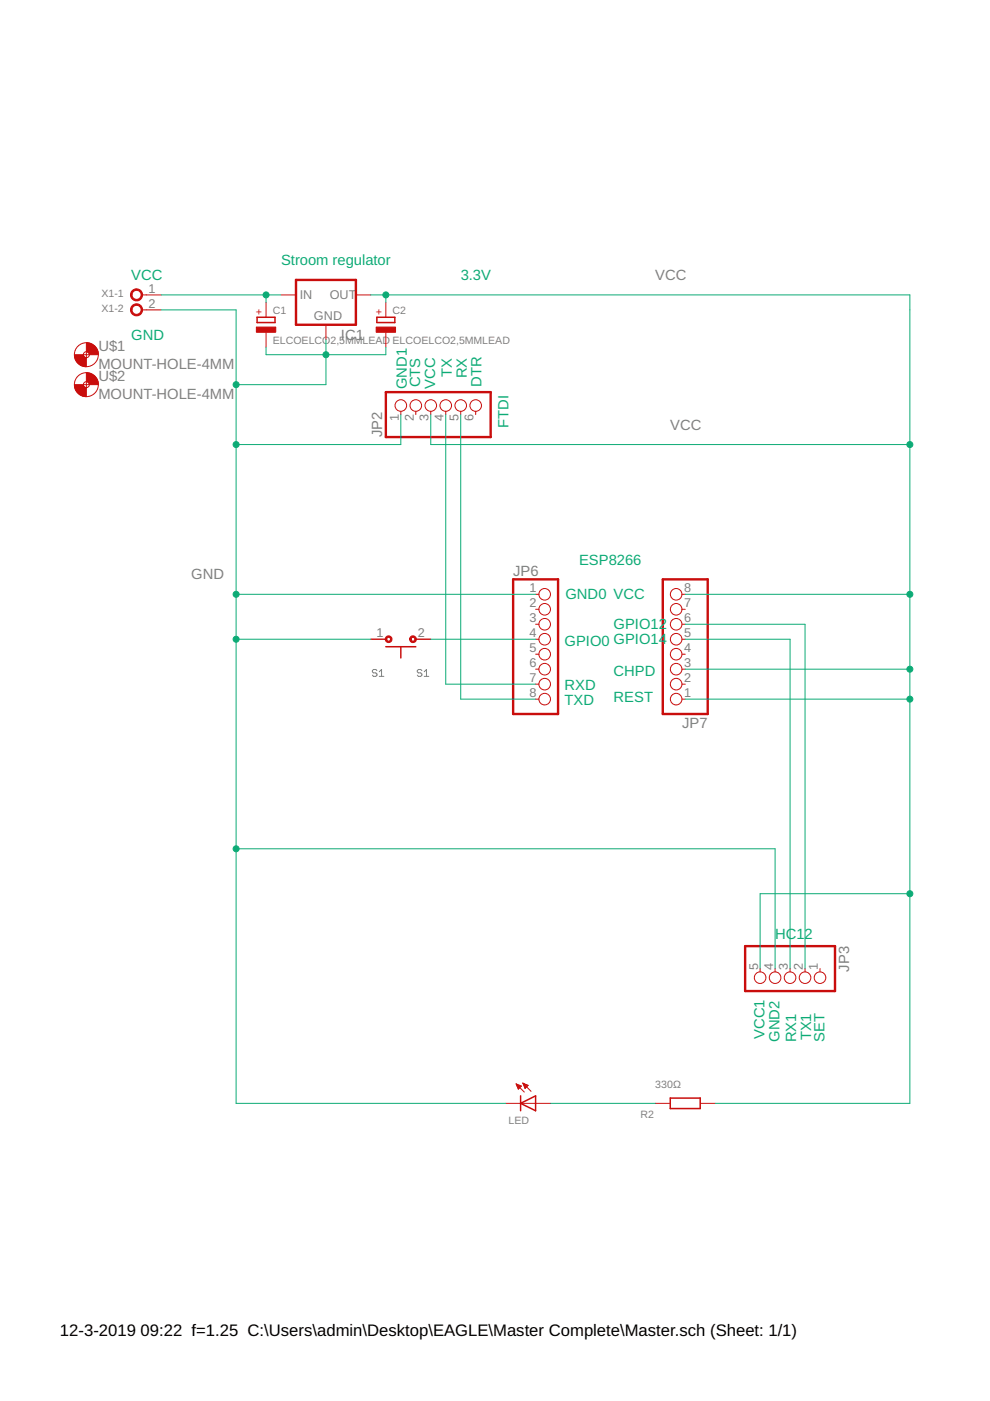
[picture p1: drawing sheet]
<?xml version="1.0" encoding="utf-8"?>
<!DOCTYPE eagle SYSTEM "eagle.dtd">
<eagle version="9.1.3">
<drawing>
<settings>
<setting alwaysvectorfont="no"/>
<setting keepoldvectorfont="yes"/>
<setting verticaltext="up"/>
</settings>
<grid distance="0.1" unitdist="inch" unit="inch" style="dots" multiple="1" display="yes" altdistance="0.01" altunitdist="inch" altunit="inch"/>
<schematic xreflabel="%F%N/%S.%C%R" xrefpart="/%S.%C%R">
<libraries>
<library name="pinhead">
<symbols>
<symbol name="PINHD8">
<wire x1="-6.35" y1="-10.16" x2="1.27" y2="-10.16" width="0.4064" layer="94"/>
<wire x1="1.27" y1="-10.16" x2="1.27" y2="12.7" width="0.4064" layer="94"/>
<wire x1="1.27" y1="12.7" x2="-6.35" y2="12.7" width="0.4064" layer="94"/>
<wire x1="-6.35" y1="12.7" x2="-6.35" y2="-10.16" width="0.4064" layer="94"/>
<text x="-6.35" y="13.335" size="1.778" layer="95">&gt;NAME</text>
<text x="-6.35" y="-12.7" size="1.778" layer="96">&gt;VALUE</text>
<pin name="1" x="-2.54" y="10.16" visible="pad" length="short" direction="pas" function="dot"/>
<pin name="2" x="-2.54" y="7.62" visible="pad" length="short" direction="pas" function="dot"/>
<pin name="3" x="-2.54" y="5.08" visible="pad" length="short" direction="pas" function="dot"/>
<pin name="4" x="-2.54" y="2.54" visible="pad" length="short" direction="pas" function="dot"/>
<pin name="5" x="-2.54" y="0" visible="pad" length="short" direction="pas" function="dot"/>
<pin name="6" x="-2.54" y="-2.54" visible="pad" length="short" direction="pas" function="dot"/>
<pin name="7" x="-2.54" y="-5.08" visible="pad" length="short" direction="pas" function="dot"/>
<pin name="8" x="-2.54" y="-7.62" visible="pad" length="short" direction="pas" function="dot"/>
</symbol>
<symbol name="PINHD6">
<wire x1="-6.35" y1="-7.62" x2="1.27" y2="-7.62" width="0.4064" layer="94"/>
<wire x1="1.27" y1="-7.62" x2="1.27" y2="10.16" width="0.4064" layer="94"/>
<wire x1="1.27" y1="10.16" x2="-6.35" y2="10.16" width="0.4064" layer="94"/>
<wire x1="-6.35" y1="10.16" x2="-6.35" y2="-7.62" width="0.4064" layer="94"/>
<text x="-6.35" y="10.795" size="1.778" layer="95">&gt;NAME</text>
<text x="-6.35" y="-10.16" size="1.778" layer="96">&gt;VALUE</text>
<pin name="1" x="-2.54" y="7.62" visible="pad" length="short" direction="pas" function="dot"/>
<pin name="2" x="-2.54" y="5.08" visible="pad" length="short" direction="pas" function="dot"/>
<pin name="3" x="-2.54" y="2.54" visible="pad" length="short" direction="pas" function="dot"/>
<pin name="4" x="-2.54" y="0" visible="pad" length="short" direction="pas" function="dot"/>
<pin name="5" x="-2.54" y="-2.54" visible="pad" length="short" direction="pas" function="dot"/>
<pin name="6" x="-2.54" y="-5.08" visible="pad" length="short" direction="pas" function="dot"/>
</symbol>
<symbol name="PINHD5">
<wire x1="-6.35" y1="-7.62" x2="1.27" y2="-7.62" width="0.4064" layer="94"/>
<wire x1="1.27" y1="-7.62" x2="1.27" y2="7.62" width="0.4064" layer="94"/>
<wire x1="1.27" y1="7.62" x2="-6.35" y2="7.62" width="0.4064" layer="94"/>
<wire x1="-6.35" y1="7.62" x2="-6.35" y2="-7.62" width="0.4064" layer="94"/>
<text x="-6.35" y="8.255" size="1.778" layer="95">&gt;NAME</text>
<text x="-6.35" y="-10.16" size="1.778" layer="96">&gt;VALUE</text>
<pin name="1" x="-2.54" y="5.08" visible="pad" length="short" direction="pas" function="dot"/>
<pin name="2" x="-2.54" y="2.54" visible="pad" length="short" direction="pas" function="dot"/>
<pin name="3" x="-2.54" y="0" visible="pad" length="short" direction="pas" function="dot"/>
<pin name="4" x="-2.54" y="-2.54" visible="pad" length="short" direction="pas" function="dot"/>
<pin name="5" x="-2.54" y="-5.08" visible="pad" length="short" direction="pas" function="dot"/>
</symbol>
</symbols>
<devicesets>
<deviceset name="PINHD-1X8" prefix="JP" uservalue="yes">
<gates>
<gate name="A" symbol="PINHD8" x="0" y="0"/>
</gates>
<devices>
<device name="" package="1X08">
<connects>
<connect gate="A" pin="1" pad="1"/>
<connect gate="A" pin="2" pad="2"/>
<connect gate="A" pin="3" pad="3"/>
<connect gate="A" pin="4" pad="4"/>
<connect gate="A" pin="5" pad="5"/>
<connect gate="A" pin="6" pad="6"/>
<connect gate="A" pin="7" pad="7"/>
<connect gate="A" pin="8" pad="8"/>
</connects>
<technologies>
<technology name=""/>
</technologies>
</device>
<device name="/90" package="1X08/90">
<connects>
<connect gate="A" pin="1" pad="1"/>
<connect gate="A" pin="2" pad="2"/>
<connect gate="A" pin="3" pad="3"/>
<connect gate="A" pin="4" pad="4"/>
<connect gate="A" pin="5" pad="5"/>
<connect gate="A" pin="6" pad="6"/>
<connect gate="A" pin="7" pad="7"/>
<connect gate="A" pin="8" pad="8"/>
</connects>
<technologies>
<technology name=""/>
</technologies>
</device>
</devices>
</deviceset>
<deviceset name="PINHD-1X6" prefix="JP" uservalue="yes">
<gates>
<gate name="A" symbol="PINHD6" x="0" y="-2.54"/>
</gates>
<devices>
<device name="" package="1X06">
<connects>
<connect gate="A" pin="1" pad="1"/>
<connect gate="A" pin="2" pad="2"/>
<connect gate="A" pin="3" pad="3"/>
<connect gate="A" pin="4" pad="4"/>
<connect gate="A" pin="5" pad="5"/>
<connect gate="A" pin="6" pad="6"/>
</connects>
<technologies>
<technology name=""/>
</technologies>
</device>
<device name="/90" package="1X06/90">
<connects>
<connect gate="A" pin="1" pad="1"/>
<connect gate="A" pin="2" pad="2"/>
<connect gate="A" pin="3" pad="3"/>
<connect gate="A" pin="4" pad="4"/>
<connect gate="A" pin="5" pad="5"/>
<connect gate="A" pin="6" pad="6"/>
</connects>
<technologies>
<technology name=""/>
</technologies>
</device>
</devices>
</deviceset>
<deviceset name="PINHD-1X5" prefix="JP" uservalue="yes">
<gates>
<gate name="A" symbol="PINHD5" x="0" y="0"/>
</gates>
<devices>
<device name="" package="1X05">
<connects>
<connect gate="A" pin="1" pad="1"/>
<connect gate="A" pin="2" pad="2"/>
<connect gate="A" pin="3" pad="3"/>
<connect gate="A" pin="4" pad="4"/>
<connect gate="A" pin="5" pad="5"/>
</connects>
<technologies>
<technology name=""/>
</technologies>
</device>
<device name="/90" package="1X05/90">
<connects>
<connect gate="A" pin="1" pad="1"/>
<connect gate="A" pin="2" pad="2"/>
<connect gate="A" pin="3" pad="3"/>
<connect gate="A" pin="4" pad="4"/>
<connect gate="A" pin="5" pad="5"/>
</connects>
<technologies>
<technology name=""/>
</technologies>
</device>
<device name="5X2MM" package="1_05X2MM">
<connects>
<connect gate="A" pin="1" pad="1"/>
<connect gate="A" pin="2" pad="2"/>
<connect gate="A" pin="3" pad="3"/>
<connect gate="A" pin="4" pad="4"/>
<connect gate="A" pin="5" pad="5"/>
</connects>
<technologies>
<technology name=""/>
</technologies>
</device>
</devices>
</deviceset>
</devicesets>
</library>
<library name="test">
<symbols>
<symbol name="LED">
<wire x1="1.27" y1="0" x2="0" y2="-2.54" width="0.254" layer="94"/>
<wire x1="0" y1="-2.54" x2="-1.27" y2="0" width="0.254" layer="94"/>
<wire x1="1.27" y1="-2.54" x2="0" y2="-2.54" width="0.254" layer="94"/>
<wire x1="0" y1="-2.54" x2="-1.27" y2="-2.54" width="0.254" layer="94"/>
<wire x1="1.27" y1="0" x2="0" y2="0" width="0.254" layer="94"/>
<wire x1="0" y1="0" x2="-1.27" y2="0" width="0.254" layer="94"/>
<wire x1="0" y1="0" x2="0" y2="-2.54" width="0.1524" layer="94"/>
<wire x1="-2.032" y1="-0.762" x2="-3.429" y2="-2.159" width="0.1524" layer="94"/>
<wire x1="-1.905" y1="-1.905" x2="-3.302" y2="-3.302" width="0.1524" layer="94"/>
<text x="3.556" y="-4.572" size="1.27" layer="95" rot="R90">&gt;NAME</text>
<text x="5.715" y="-4.572" size="1.27" layer="96" rot="R90">&gt;VALUE</text>
<pin name="C" x="0" y="-5.08" visible="off" length="short" direction="pas" rot="R90"/>
<pin name="A" x="0" y="2.54" visible="off" length="short" direction="pas" rot="R270"/>
<polygon width="0.1524" layer="94">
<vertex x="-3.429" y="-2.159"/>
<vertex x="-3.048" y="-1.27"/>
<vertex x="-2.54" y="-1.778"/>
</polygon>
<polygon width="0.1524" layer="94">
<vertex x="-3.302" y="-3.302"/>
<vertex x="-2.921" y="-2.413"/>
<vertex x="-2.413" y="-2.921"/>
</polygon>
</symbol>
</symbols>
<devicesets>
<deviceset name="LED-SMD" prefix="D">
<gates>
<gate name="G$1" symbol="LED" x="0" y="2.54"/>
</gates>
<devices>
<device name="1206" package="CHIPLED_1206">
<connects>
<connect gate="G$1" pin="A" pad="A"/>
<connect gate="G$1" pin="C" pad="C"/>
</connects>
<technologies>
<technology name=""/>
</technologies>
</device>
<device name="0603" package="CHIPLED_0603">
<connects>
<connect gate="G$1" pin="A" pad="A"/>
<connect gate="G$1" pin="C" pad="C"/>
</connects>
<technologies>
<technology name=""/>
</technologies>
</device>
</devices>
</deviceset>
</devicesets>
</library>
<library name="ESP8266-12F controller PCB">
<symbols>
<symbol name="PIN1">
<wire x1="1.778" y1="0" x2="2.54" y2="0" width="0.1524" layer="94"/>
<circle x="0.889" y="0" radius="0.898" width="0.254" layer="94"/>
<text x="-1.27" y="0.889" size="1.27" layer="95" rot="R180">&gt;NAME</text>
<pin name="P$1" x="5.08" y="0" visible="pad" length="short" direction="pas" rot="R180"/>
</symbol>
<symbol name="PIN2">
<wire x1="1.778" y1="0" x2="2.54" y2="0" width="0.1524" layer="94"/>
<circle x="0.889" y="0" radius="0.898" width="0.254" layer="94"/>
<text x="-10.16" y="2.54" size="1.27" layer="96">&gt;VALUE</text>
<text x="-1.27" y="0.889" size="1.27" layer="95" rot="R180">&gt;NAME</text>
<pin name="P$2" x="5.08" y="0" visible="pad" length="short" direction="pas" rot="R180"/>
</symbol>
<symbol name="PUSH-BUTTON-1">
<wire x1="0" y1="-2.54" x2="0" y2="-5.08" width="0.1524" layer="94"/>
<wire x1="0" y1="2.54" x2="0" y2="5.08" width="0.1524" layer="94"/>
<wire x1="-1.27" y1="-2.54" x2="-1.27" y2="0" width="0.254" layer="94"/>
<wire x1="-1.27" y1="0" x2="-1.27" y2="2.54" width="0.254" layer="94"/>
<wire x1="-1.27" y1="0" x2="-3.175" y2="0" width="0.254" layer="94"/>
<circle x="0" y="2.0637" radius="0.449" width="0.254" layer="94"/>
<circle x="0" y="-2.0638" radius="0.449" width="0.254" layer="94"/>
<pin name="P$1" x="0" y="5.08" visible="pad" length="short" rot="R270"/>
<pin name="P$2" x="0" y="-5.08" visible="pad" length="short" rot="R90"/>
<text x="-5.08" y="-5.08" size="1.27" layer="95" font="vector" rot="R90">&gt;NAME</text>
<text x="-5.08" y="2.54" size="1.27" layer="95" font="vector" rot="R90">&gt;NAME</text>
</symbol>
<symbol name="RESISTOR-SMD">
<wire x1="-2.54" y1="-0.889" x2="2.54" y2="-0.889" width="0.254" layer="94"/>
<wire x1="2.54" y1="0.889" x2="-2.54" y2="0.889" width="0.254" layer="94"/>
<wire x1="2.54" y1="-0.889" x2="2.54" y2="0.889" width="0.254" layer="94"/>
<wire x1="-2.54" y1="-0.889" x2="-2.54" y2="0.889" width="0.254" layer="94"/>
<text x="-3.81" y="1.4986" size="1.778" layer="125">&gt;NAME</text>
<text x="-3.81" y="-3.302" size="1.778" layer="127">&gt;VALUE</text>
<pin name="2" x="5.08" y="0" visible="off" length="short" direction="pas" swaplevel="1" rot="R180"/>
<pin name="1" x="-5.08" y="0" visible="off" length="short" direction="pas" swaplevel="1"/>
<text x="-5.08" y="2.54" size="1.27" layer="96">&gt;VALUE</text>
<text x="-7.62" y="-2.54" size="1.27" layer="95">&gt;NAME</text>
</symbol>
<symbol name="78XX">
<wire x1="-5.08" y1="-5.08" x2="5.08" y2="-5.08" width="0.4064" layer="94"/>
<wire x1="5.08" y1="-5.08" x2="5.08" y2="2.54" width="0.4064" layer="94"/>
<wire x1="5.08" y1="2.54" x2="-5.08" y2="2.54" width="0.4064" layer="94"/>
<wire x1="-5.08" y1="2.54" x2="-5.08" y2="-5.08" width="0.4064" layer="94"/>
<text x="2.54" y="-7.62" size="1.778" layer="95">&gt;NAME</text>
<text x="2.54" y="-10.16" size="1.778" layer="96">&gt;VALUE</text>
<text x="-2.032" y="-4.318" size="1.524" layer="95">GND</text>
<text x="-4.445" y="-0.635" size="1.524" layer="95">IN</text>
<text x="0.635" y="-0.635" size="1.524" layer="95">OUT</text>
<pin name="IN" x="-7.62" y="0" visible="off" length="short" direction="pas"/>
<pin name="GND" x="0" y="-7.62" visible="off" length="short" direction="pas" rot="R90"/>
<pin name="OUT" x="7.62" y="0" visible="off" length="short" direction="pas" rot="R180"/>
</symbol>
<symbol name="MOUNT-HOLE">
<wire x1="0" y1="1.27" x2="1.27" y2="0" width="1.524" layer="94" curve="-90" cap="flat"/>
<wire x1="-1.27" y1="0" x2="0" y2="-1.27" width="1.524" layer="94" curve="90" cap="flat"/>
<wire x1="-0.508" y1="0" x2="0.508" y2="0" width="0.0508" layer="94"/>
<wire x1="0" y1="0.508" x2="0" y2="-0.508" width="0.0508" layer="94"/>
<circle x="0" y="0" radius="2.032" width="0.0508" layer="94"/>
<circle x="0" y="0" radius="0.508" width="0.0508" layer="94"/>
<text x="2.032" y="0.5842" size="1.778" layer="95">&gt;NAME</text>
<text x="2.032" y="-2.4638" size="1.778" layer="96">&gt;VALUE</text>
</symbol>
<symbol name="ELCO">
<wire x1="-1.524" y1="1.651" x2="1.524" y2="1.651" width="0.254" layer="94"/>
<wire x1="1.524" y1="1.651" x2="1.524" y2="2.54" width="0.254" layer="94"/>
<wire x1="-1.524" y1="2.54" x2="-1.524" y2="1.651" width="0.254" layer="94"/>
<wire x1="-1.524" y1="2.54" x2="1.524" y2="2.54" width="0.254" layer="94"/>
<text x="1.143" y="3.0226" size="1.27" layer="95">&gt;NAME</text>
<text x="-0.5842" y="2.9464" size="1.27" layer="94" rot="R90">+</text>
<text x="1.143" y="-2.0574" size="1.27" layer="96">&gt;VALUE</text>
<rectangle x1="-1.651" y1="0" x2="1.651" y2="0.889" layer="94"/>
<pin name="-" x="0" y="-2.54" visible="off" length="short" direction="pas" rot="R90"/>
<pin name="+" x="0" y="5.08" visible="off" length="short" direction="pas" rot="R270"/>
</symbol>
</symbols>
<devicesets>
<deviceset name="TERMINAL-5MM-2POLE" prefix="X" uservalue="yes">
<gates>
<gate name="-1" symbol="PIN1" x="0" y="0" addlevel="always"/>
<gate name="-2" symbol="PIN2" x="0" y="-5.08" addlevel="always"/>
</gates>
<devices>
<device name="" package="W237-132">
<connects>
<connect gate="-1" pin="P$1" pad="1"/>
<connect gate="-2" pin="P$2" pad="2"/>
</connects>
<technologies>
<technology name="">
<attribute name="MF" value="" constant="no"/>
<attribute name="MPN" value="" constant="no"/>
<attribute name="OC_FARNELL" value="unknown" constant="no"/>
<attribute name="OC_NEWARK" value="unknown" constant="no"/>
</technology>
</technologies>
</device>
</devices>
</deviceset>
<deviceset name="MICROSWITCH-B3U-1000P" prefix="S">
<gates>
<gate name="G$1" symbol="PUSH-BUTTON-1" x="0" y="0"/>
</gates>
<devices>
<device name="" package="MICROSWITCH-B3U-1000P">
<connects>
<connect gate="G$1" pin="P$1" pad="1"/>
<connect gate="G$1" pin="P$2" pad="2"/>
</connects>
<technologies>
<technology name=""/>
</technologies>
</device>
</devices>
</deviceset>
<deviceset name="RESISTOR-SMD-1206" prefix="R">
<gates>
<gate name="G$1" symbol="RESISTOR-SMD" x="0" y="0"/>
</gates>
<devices>
<device name="" package="R1206W">
<connects>
<connect gate="G$1" pin="1" pad="1"/>
<connect gate="G$1" pin="2" pad="2"/>
</connects>
<technologies>
<technology name=""/>
</technologies>
</device>
</devices>
</deviceset>
<deviceset name="LM1117-TO220" prefix="IC" uservalue="yes">
<gates>
<gate name="1" symbol="78XX" x="0" y="0"/>
</gates>
<devices>
<device name="" package="TO220V">
<connects>
<connect gate="1" pin="GND" pad="1"/>
<connect gate="1" pin="IN" pad="3"/>
<connect gate="1" pin="OUT" pad="2"/>
</connects>
<technologies>
<technology name=""/>
</technologies>
</device>
<device name="LM1117-HEATSINK" package="LM1117-HEATSINK">
<connects>
<connect gate="1" pin="GND" pad="GND"/>
<connect gate="1" pin="IN" pad="IN"/>
<connect gate="1" pin="OUT" pad="OUT P$1 P$2"/>
</connects>
<technologies>
<technology name=""/>
</technologies>
</device>
</devices>
</deviceset>
<deviceset name="MOUNT-HOLE-4MM">
<gates>
<gate name="G$1" symbol="MOUNT-HOLE" x="0" y="0"/>
</gates>
<devices>
<device name="" package="4,0">
<technologies>
<technology name=""/>
</technologies>
</device>
</devices>
</deviceset>
<deviceset name="ELCO" prefix="C">
<gates>
<gate name="G$1" symbol="ELCO" x="0" y="0"/>
</gates>
<devices>
<device name="ELCO2,5MMLEAD" package="ELCO-2.5MMLEAD">
<connects>
<connect gate="G$1" pin="+" pad="+"/>
<connect gate="G$1" pin="-" pad="-"/>
</connects>
<technologies>
<technology name=""/>
</technologies>
</device>
<device name="ELCO3,5MMLEAD" package="ELCO-3.5MMLEAD">
<connects>
<connect gate="G$1" pin="+" pad="+"/>
<connect gate="G$1" pin="-" pad="-"/>
</connects>
<technologies>
<technology name=""/>
</technologies>
</device>
<device name="ELCO5,0MMLEAD" package="ELCO5,0MMLEAD">
<connects>
<connect gate="G$1" pin="+" pad="+"/>
<connect gate="G$1" pin="-" pad="-"/>
</connects>
<technologies>
<technology name=""/>
</technologies>
</device>
<device name="" package="1206POL">
<connects>
<connect gate="G$1" pin="+" pad="+"/>
<connect gate="G$1" pin="-" pad="-"/>
</connects>
<technologies>
<technology name=""/>
</technologies>
</device>
</devices>
</deviceset>
</devicesets>
</library>
</libraries>
<attributes>
</attributes>
<variantdefs>
</variantdefs>
<classes>
<class number="0" name="default" width="0" drill="0">
</class>
<class number="1" name="VCC" width="1.016" drill="0">
</class>
</classes>
<parts>
<part name="LED" library="test" deviceset="LED-SMD" device="1206" value=""/>
<part name="JP6" library="pinhead" deviceset="PINHD-1X8" device=""/>
<part name="JP7" library="pinhead" deviceset="PINHD-1X8" device=""/>
<part name="JP2" library="pinhead" deviceset="PINHD-1X6" device=""/>
<part name="JP3" library="pinhead" deviceset="PINHD-1X5" device=""/>
<part name="X1" library="ESP8266-12F controller PCB" deviceset="TERMINAL-5MM-2POLE" device=""/>
<part name="S1" library="ESP8266-12F controller PCB" deviceset="MICROSWITCH-B3U-1000P" device="" value="MICROSWITCH-B3U-1000P"/>
<part name="R2" library="ESP8266-12F controller PCB" deviceset="RESISTOR-SMD-1206" device="" value="330Ω"/>
<part name="IC1" library="ESP8266-12F controller PCB" deviceset="LM1117-TO220" device=""/>
<part name="U$1" library="ESP8266-12F controller PCB" deviceset="MOUNT-HOLE-4MM" device=""/>
<part name="U$2" library="ESP8266-12F controller PCB" deviceset="MOUNT-HOLE-4MM" device=""/>
<part name="C2" library="ESP8266-12F controller PCB" deviceset="ELCO" device="ELCO2,5MMLEAD"/>
<part name="C1" library="ESP8266-12F controller PCB" deviceset="ELCO" device="ELCO2,5MMLEAD"/>
</parts>
<sheets>
<sheet>
<plain>
<text x="124.46" y="106.68" size="1.778" layer="91">3.3V</text>
<text x="177.8" y="-5.08" size="1.778" layer="91">HC12</text>
<text x="132.588" y="81.534" size="1.778" layer="91" rot="R90">FTDI</text>
<text x="144.54" y="58.324" size="1.778" layer="91">ESP8266</text>
<text x="93.98" y="109.22" size="1.778" layer="91">Stroom regulator</text>
<text x="142.08" y="37.16" size="1.778" layer="91">RXD</text>
<text x="142.08" y="34.62" size="1.778" layer="91">TXD</text>
<text x="142.24" y="52.56" size="1.778" layer="91">GND0</text>
<text x="142.08" y="44.54" size="1.778" layer="91">GPIO0</text>
<text x="150.4" y="47.432" size="1.778" layer="91">GPIO12</text>
<text x="150.4" y="44.972" size="1.778" layer="91">GPIO14</text>
<text x="150.4" y="39.512" size="1.778" layer="91">CHPD</text>
<text x="150.4" y="35.052" size="1.778" layer="91">REST</text>
<text x="150.4" y="52.592" size="1.778" layer="91">VCC</text>
<text x="68.58" y="96.52" size="1.778" layer="91">GND</text>
<text x="68.58" y="106.68" size="1.778" layer="91">VCC</text>
<text x="178.562" y="-22.606" size="1.778" layer="91" rot="R90">GND2</text>
<text x="183.896" y="-22.352" size="1.778" layer="91" rot="R90">TX1</text>
<text x="179.578" y="-17.78" size="1.778" layer="91" rot="R270">RX1</text>
<text x="176.022" y="-22.098" size="1.778" layer="91" rot="R90">VCC1</text>
<text x="184.404" y="-17.78" size="1.778" layer="91" rot="R270">SET</text>
<text x="126.238" y="93.726" size="1.778" layer="91" rot="R270">DTR</text>
<text x="123.698" y="93.472" size="1.778" layer="91" rot="R270">RX</text>
<text x="121.158" y="93.472" size="1.778" layer="91" rot="R270">TX</text>
<text x="118.364" y="93.472" size="1.778" layer="91" rot="R270">VCC</text>
<text x="115.824" y="93.472" size="1.778" layer="91" rot="R270">CTS</text>
<text x="115.316" y="88.138" size="1.778" layer="91" rot="R90">GND1</text>
</plain>
<instances>
<instance part="LED" gate="G$1" x="137.16" y="-33.02" smashed="yes" rot="R270">
<attribute name="NAME" x="132.588" y="-36.576" size="1.27" layer="95"/>
<attribute name="VALUE" x="132.588" y="-38.735" size="1.27" layer="96"/>
</instance>
<instance part="JP6" gate="A" x="139.7" y="43.18" smashed="yes">
<attribute name="NAME" x="133.35" y="56.515" size="1.778" layer="95"/>
<attribute name="VALUE" x="133.35" y="30.48" size="1.778" layer="96"/>
</instance>
<instance part="JP7" gate="A" x="160.02" y="45.72" smashed="yes" rot="R180">
<attribute name="NAME" x="166.37" y="32.385" size="1.778" layer="95" rot="R180"/>
<attribute name="VALUE" x="166.37" y="58.42" size="1.778" layer="96" rot="R180"/>
</instance>
<instance part="JP2" gate="A" x="121.92" y="86.36" smashed="yes" rot="R90">
<attribute name="NAME" x="111.125" y="80.01" size="1.778" layer="95" rot="R90"/>
<attribute name="VALUE" x="132.08" y="80.01" size="1.778" layer="96" rot="R90"/>
</instance>
<instance part="JP3" gate="A" x="180.34" y="-12.7" smashed="yes" rot="R270">
<attribute name="NAME" x="188.595" y="-6.35" size="1.778" layer="95" rot="R270"/>
<attribute name="VALUE" x="170.18" y="-6.35" size="1.778" layer="96" rot="R270"/>
</instance>
<instance part="X1" gate="-1" x="68.58" y="104.14"/>
<instance part="X1" gate="-2" x="68.58" y="101.6"/>
<instance part="S1" gate="G$1" x="114.3" y="45.72" rot="R90"/>
<instance part="R2" gate="G$1" x="162.56" y="-33.02"/>
<instance part="IC1" gate="1" x="101.6" y="104.14"/>
<instance part="U$1" gate="G$1" x="60.96" y="93.98"/>
<instance part="U$2" gate="G$1" x="60.96" y="88.9"/>
<instance part="C2" gate="G$1" x="111.76" y="97.79"/>
<instance part="C1" gate="G$1" x="91.44" y="97.79"/>
</instances>
<busses>
</busses>
<nets>
<net name="GND" class="1">
<segment>
<wire x1="73.66" y1="101.6" x2="86.36" y2="101.6" width="0.1524" layer="91"/>
<wire x1="86.36" y1="101.6" x2="86.36" y2="88.9" width="0.1524" layer="91"/>
<wire x1="101.6" y1="88.9" x2="101.6" y2="93.98" width="0.1524" layer="91"/>
<wire x1="101.6" y1="93.98" x2="101.6" y2="96.52" width="0.1524" layer="91"/>
<wire x1="101.6" y1="88.9" x2="86.36" y2="88.9" width="0.1524" layer="91"/>
<junction x="86.36" y="88.9"/>
<wire x1="86.36" y1="88.9" x2="86.36" y2="78.74" width="0.1524" layer="91"/>
<wire x1="86.36" y1="78.74" x2="86.36" y2="53.34" width="0.1524" layer="91"/>
<wire x1="86.36" y1="53.34" x2="86.36" y2="45.72" width="0.1524" layer="91"/>
<wire x1="86.36" y1="45.72" x2="86.36" y2="10.16" width="0.1524" layer="91"/>
<wire x1="86.36" y1="10.16" x2="86.36" y2="-33.02" width="0.1524" layer="91"/>
<wire x1="86.36" y1="-33.02" x2="132.08" y2="-33.02" width="0.1524" layer="91"/>
<wire x1="177.8" y1="10.16" x2="86.36" y2="10.16" width="0.1524" layer="91"/>
<junction x="86.36" y="10.16"/>
<pinref part="LED" gate="G$1" pin="C"/>
<pinref part="JP6" gate="A" pin="1"/>
<wire x1="137.16" y1="53.34" x2="86.36" y2="53.34" width="0.1524" layer="91"/>
<junction x="86.36" y="53.34"/>
<wire x1="109.22" y1="45.72" x2="86.36" y2="45.72" width="0.1524" layer="91"/>
<junction x="86.36" y="45.72"/>
<pinref part="JP3" gate="A" pin="4"/>
<wire x1="177.8" y1="-10.16" x2="177.8" y2="10.16" width="0.1524" layer="91"/>
<wire x1="86.36" y1="78.74" x2="114.3" y2="78.74" width="0.1524" layer="91"/>
<pinref part="JP2" gate="A" pin="1"/>
<wire x1="114.3" y1="78.74" x2="114.3" y2="83.82" width="0.1524" layer="91"/>
<junction x="86.36" y="78.74"/>
<pinref part="X1" gate="-2" pin="P$2"/>
<pinref part="S1" gate="G$1" pin="P$1"/>
<pinref part="IC1" gate="1" pin="GND"/>
<label x="78.74" y="55.88" size="1.778" layer="95"/>
<pinref part="C2" gate="G$1" pin="-"/>
<wire x1="111.76" y1="95.25" x2="111.76" y2="93.98" width="0.1524" layer="91"/>
<wire x1="111.76" y1="93.98" x2="101.6" y2="93.98" width="0.1524" layer="91"/>
<junction x="101.6" y="93.98"/>
<pinref part="C1" gate="G$1" pin="-"/>
<wire x1="91.44" y1="95.25" x2="91.44" y2="93.98" width="0.1524" layer="91"/>
<wire x1="91.44" y1="93.98" x2="101.6" y2="93.98" width="0.1524" layer="91"/>
</segment>
</net>
<net name="N$1" class="0">
<segment>
<wire x1="139.7" y1="-33.02" x2="157.48" y2="-33.02" width="0.1524" layer="91"/>
<pinref part="LED" gate="G$1" pin="A"/>
<pinref part="R2" gate="G$1" pin="1"/>
</segment>
</net>
<net name="N$2" class="0">
<segment>
<wire x1="182.88" y1="48.26" x2="182.88" y2="-10.16" width="0.1524" layer="91"/>
<wire x1="182.88" y1="48.26" x2="162.56" y2="48.26" width="0.1524" layer="91"/>
<pinref part="JP7" gate="A" pin="6"/>
<pinref part="JP3" gate="A" pin="2"/>
</segment>
</net>
<net name="N$3" class="0">
<segment>
<wire x1="180.34" y1="-10.16" x2="180.34" y2="45.72" width="0.1524" layer="91"/>
<pinref part="JP7" gate="A" pin="5"/>
<wire x1="180.34" y1="45.72" x2="162.56" y2="45.72" width="0.1524" layer="91"/>
<pinref part="JP3" gate="A" pin="3"/>
</segment>
</net>
<net name="N$4" class="0">
<segment>
<pinref part="JP6" gate="A" pin="4"/>
<wire x1="137.16" y1="45.72" x2="119.38" y2="45.72" width="0.1524" layer="91"/>
<pinref part="S1" gate="G$1" pin="P$2"/>
</segment>
</net>
<net name="N$6" class="0">
<segment>
<pinref part="JP6" gate="A" pin="7"/>
<pinref part="JP2" gate="A" pin="4"/>
<wire x1="137.16" y1="38.1" x2="121.92" y2="38.1" width="0.1524" layer="91"/>
<wire x1="121.92" y1="38.1" x2="121.92" y2="83.82" width="0.1524" layer="91"/>
</segment>
</net>
<net name="N$5" class="0">
<segment>
<pinref part="JP6" gate="A" pin="8"/>
<wire x1="137.16" y1="35.56" x2="124.46" y2="35.56" width="0.1524" layer="91"/>
<pinref part="JP2" gate="A" pin="5"/>
<wire x1="124.46" y1="35.56" x2="124.46" y2="83.82" width="0.1524" layer="91"/>
</segment>
</net>
<net name="VCC" class="1">
<segment>
<wire x1="200.66" y1="78.74" x2="200.66" y2="53.34" width="0.1524" layer="91"/>
<wire x1="200.66" y1="53.34" x2="200.66" y2="40.64" width="0.1524" layer="91"/>
<wire x1="200.66" y1="40.64" x2="200.66" y2="35.56" width="0.1524" layer="91"/>
<wire x1="200.66" y1="35.56" x2="200.66" y2="2.54" width="0.1524" layer="91"/>
<wire x1="200.66" y1="2.54" x2="200.66" y2="-33.02" width="0.1524" layer="91"/>
<wire x1="167.64" y1="-33.02" x2="200.66" y2="-33.02" width="0.1524" layer="91"/>
<pinref part="JP7" gate="A" pin="8"/>
<wire x1="162.56" y1="53.34" x2="200.66" y2="53.34" width="0.1524" layer="91"/>
<junction x="200.66" y="53.34"/>
<pinref part="JP7" gate="A" pin="3"/>
<wire x1="162.56" y1="40.64" x2="200.66" y2="40.64" width="0.1524" layer="91"/>
<pinref part="JP7" gate="A" pin="1"/>
<wire x1="162.56" y1="35.56" x2="200.66" y2="35.56" width="0.1524" layer="91"/>
<junction x="200.66" y="35.56"/>
<junction x="200.66" y="40.64"/>
<pinref part="JP3" gate="A" pin="5"/>
<wire x1="175.26" y1="-10.16" x2="175.26" y2="2.54" width="0.1524" layer="91"/>
<wire x1="175.26" y1="2.54" x2="200.66" y2="2.54" width="0.1524" layer="91"/>
<junction x="200.66" y="2.54"/>
<pinref part="JP2" gate="A" pin="3"/>
<wire x1="119.38" y1="83.82" x2="119.38" y2="78.74" width="0.1524" layer="91"/>
<wire x1="119.38" y1="78.74" x2="200.66" y2="78.74" width="0.1524" layer="91"/>
<pinref part="R2" gate="G$1" pin="2"/>
<label x="160.02" y="81.28" size="1.778" layer="95"/>
<label x="157.48" y="106.68" size="1.778" layer="95"/>
<pinref part="IC1" gate="1" pin="OUT"/>
<wire x1="109.22" y1="104.14" x2="111.76" y2="104.14" width="0.1524" layer="91"/>
<wire x1="111.76" y1="104.14" x2="200.66" y2="104.14" width="0.1524" layer="91"/>
<wire x1="200.66" y1="104.14" x2="200.66" y2="101.6" width="0.1524" layer="91"/>
<wire x1="200.66" y1="101.6" x2="200.66" y2="78.74" width="0.1524" layer="91"/>
<junction x="200.66" y="78.74"/>
<pinref part="C2" gate="G$1" pin="+"/>
<wire x1="111.76" y1="102.87" x2="111.76" y2="104.14" width="0.1524" layer="91"/>
<junction x="111.76" y="104.14"/>
</segment>
</net>
<net name="VIN" class="1">
<segment>
<pinref part="X1" gate="-1" pin="P$1"/>
<pinref part="IC1" gate="1" pin="IN"/>
<wire x1="73.66" y1="104.14" x2="91.44" y2="104.14" width="0.1524" layer="91"/>
<pinref part="C1" gate="G$1" pin="+"/>
<wire x1="91.44" y1="104.14" x2="93.98" y2="104.14" width="0.1524" layer="91"/>
<wire x1="91.44" y1="102.87" x2="91.44" y2="104.14" width="0.1524" layer="91"/>
<junction x="91.44" y="104.14"/>
</segment>
</net>
</nets>
</sheet>
</sheets>
</schematic>
</drawing>
</eagle>
